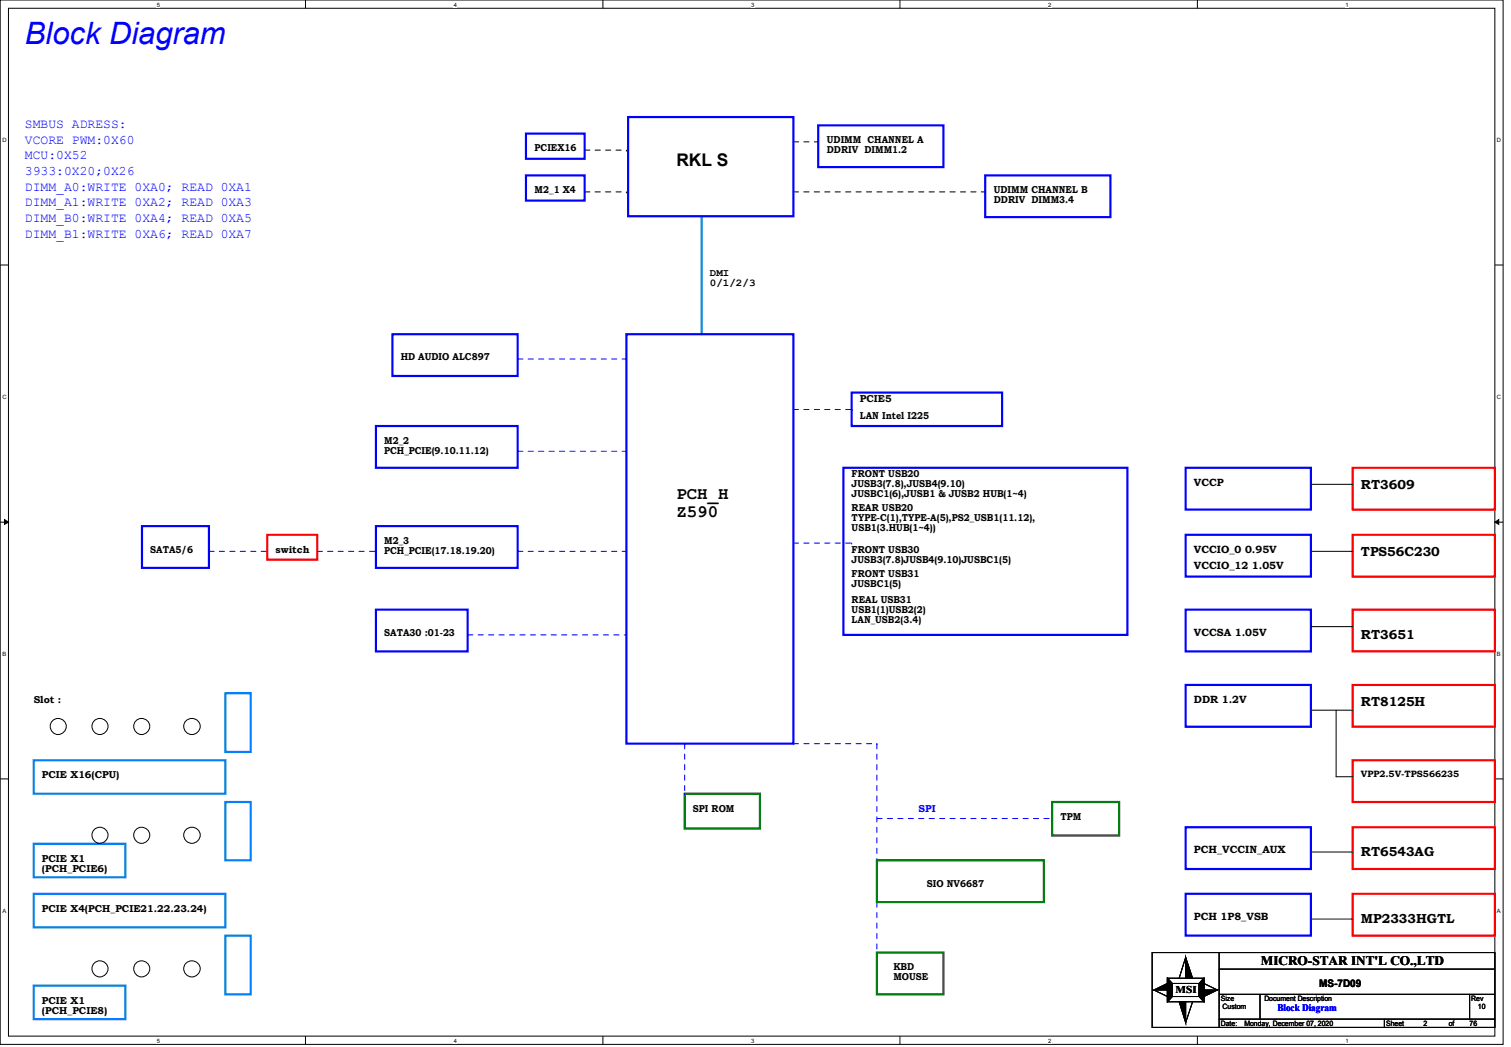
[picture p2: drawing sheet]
<svg xmlns="http://www.w3.org/2000/svg" width="294mm" height="204mm" viewBox="0 0 294 204" stroke-linecap="round" stroke-linejoin="round" font-family="sans-serif">
<path d="M0 0h292.7v203.2h-292.7zM1.6 1.6h289.4v200h-289.4z" fill="none" stroke="#000" stroke-width=".19"/>
<g fill="#fff">
<path d="M30.5 .3h.6v1.2h-.6z"/>
<path d="M30.5 201.9h.6v1.2h-.6z"/>
</g>
<path d="M59.5 0v1.6M59.5 201.6v1.6" fill="none" stroke="#000" stroke-width=".19"/>
<g fill="#fff">
<path d="M88.3 .3h.6v1.2h-.6z"/>
<path d="M88.3 201.9h.6v1.2h-.6z"/>
</g>
<path d="M117.4 0v1.6M117.4 201.6v1.6" fill="none" stroke="#000" stroke-width=".19"/>
<g fill="#fff">
<path d="M146.3 .3h.6v1.2h-.6z"/>
<path d="M146.3 201.9h.6v1.2h-.6z"/>
</g>
<path d="M175.2 0v1.6M175.2 201.6v1.6" fill="none" stroke="#000" stroke-width=".19"/>
<g fill="#fff">
<path d="M204.1 .3h.6v1.2h-.6z"/>
<path d="M204.1 201.9h.6v1.2h-.6z"/>
</g>
<path d="M233.1 0v1.6M233.1 201.6v1.6" fill="none" stroke="#000" stroke-width=".19"/>
<g fill="#fff">
<path d="M262 .3h.6v1.2h-.6z"/>
<path d="M262 201.9h.6v1.2h-.6z"/>
<path d="M.5 26.6h.7v1.3h-.7z"/>
<path d="M291.5 26.6h.7v1.3h-.7z"/>
<path d="M.5 76.5h.7v1.3h-.7z"/>
<path d="M291.5 76.5h.7v1.3h-.7z"/>
</g>
<path d="M0 51.6h1.6M291 51.6h1.7" fill="none" stroke="#000" stroke-width=".19"/>
<g fill="#fff">
<path d="M.5 126.6h.6v1.2h-.6z"/>
<path d="M291.5 126.6h.6v1.2h-.6z"/>
</g>
<path d="M0 101.6h1.6M.9 101.1l.7 .5-.7 .4zM291 101.6h1.7M291 101.6l.8-.5v.9z" fill="none" stroke="#000" stroke-width=".19"/>
<path d="M.9 101.1l.7 .5-.7 .4zM291 101.6l.8-.5v.9z" fill="#000"/>
<g fill="#fff">
<path d="M.5 176.5h.6v1.3h-.6z"/>
<path d="M291.5 176.5h.6v1.3h-.6z"/>
</g>
<g fill="none" stroke="#000" stroke-width=".19">
<path d="M255.2 94.2h8.2M255.2 107.3h8.2M255.2 121.9h8.2M255.2 138.2h8.2M260.1 138.2v12.9h3.3M0 151.6h1.6M291 151.6h1.7M255.2 178.8h8.2M255.2 165.8h8.2M224.3 185.3h66.7v14.6h-66.7zM224.7 192.6l2.6-1.2v1.2zM224.7 192.6l2.6 1.3"/>
<path d="M227.3 190.3l.9 1.1v2.5l-.9 1zM227.3 190.3l.9 1.1M227.3 190.3h7.1v4.6h-7.1zM228.2 193.9l-.9 1M228.2 191.4h5.3v2.5h-5.3zM229.6 194.9h1.2v4.1zM230.8 186.3l1.4 4h-1.4zM230.8 186.3l-1.2 4M232.2 194.9l-1.4 4.1M233.5 193.9l.9 1M234.4 191.4l2.6 1.2M234.4 192.6h2.6l-2.6 1.3z"/>
<path d="M234.4 190.3v4.6l-.9-1v-2.5zM234.4 190.3l-.9 1.1M237.4 198.3h53.6M237.4 193.5h53.6M237.4 188.6h53.6M237.4 185.3v14.6M245.3 193.5v4.8M269.5 198.3v1.6M286.1 193.5v4.8"/>
<circle cx="11.3" cy="141.3" r="1.57"/>
<circle cx="19.5" cy="141.3" r="1.57"/>
<circle cx="27.6" cy="141.3" r="1.57"/>
<circle cx="37.4" cy="141.3" r="1.6"/>
<circle cx="19.5" cy="162.5" r="1.57"/>
<circle cx="27.6" cy="162.5" r="1.57"/>
<circle cx="37.4" cy="162.5" r="1.6"/>
<circle cx="19.5" cy="188.5" r="1.57"/>
<circle cx="27.6" cy="188.5" r="1.57"/>
<circle cx="37.4" cy="188.5" r="1.6"/>
</g>
<g fill="none" stroke="#00f" stroke-width=".42">
<path d="M102.4 34.1h11.4v4.9h-11.4zM102.4 26h11.4v4.9h-11.4zM122.3 22.8h32.2v19.3h-32.2zM159.3 24.4h24.4v8.1h-24.4zM191.8 34.1h24.4v8.1h-24.4zM76.4 65h24.4v8.2h-24.4zM122 65h32.5v79.7h-32.5zM165.8 76.4h29.3v6.5h-29.3zM73.2 82.9h27.6v8.1h-27.6zM164.2 91h55.3v32.5h-55.3zM230.8 91h24.4v8.1h-24.4zM27.6 102.4h13.1v8.1h-13.1z"/>
<path d="M73.2 118.6h17.9v8.1h-17.9zM73.2 102.4h27.6v8.1h-27.6zM230.8 104.1h24.4v8.1h-24.4zM230.8 118.6h24.4v8.1h-24.4zM230.8 133.3h24.4v8.1h-24.4zM230.8 173.9h24.4v8.1h-24.4zM230.8 161h24.4v8.1h-24.4z"/>
</g>
<path d="M263.4 91h27.6v8.1h-27.6zM52 104.1h9.8v4.8h-9.8zM263.4 104.1h27.6v8.1h-27.6zM263.4 118.6h27.6v8.1h-27.6zM263.4 133.3h27.6v8.1h-27.6zM263.4 147.9h27.6v8.1h-27.6zM263.4 173.9h27.6v8.1h-27.6zM263.4 161h27.6v8.1h-27.6z" fill="none" stroke="#f00" stroke-width=".42"/>
<g fill="none" stroke="#00f" stroke-width=".19" stroke-dasharray="1 1 1 1 1 1 1 1">
<path d="M100.8 69.9h21.2M122 69.9h.1M154.5 79.7h11.3M165.8 79.7h.1M100.8 87.8h21.2M122 87.8h.1M40.7 107.3h11.3M52 107.3h.1M61.8 107.3h11.4M73.2 107.3h.1M100.8 107.3h21.2M122 107.3h.1"/>
<path d="M154.5 105.7h11.3M165.8 105.7h.1M91.1 123.5h30.9M122 123.5h.1M133.3 144.7v9.7M133.3 154.4h.1M154.5 144.7h16.2M170.7 159.3h34.2M170.7 144.7v22.7M170.7 144.7h.1M204.9 159.3h.1M170.7 167.4h.1"/>
<path d="M170.7 175.5v9.8M170.7 185.3h.1"/>
</g>
<path d="M133.3 154.4h14.7v6.8h-14.7zM204.9 156h13v6.6h-13zM170.7 167.4h32.5v8.1h-32.5zM170.7 185.3h13v8.2h-13z" fill="none" stroke="#008000" stroke-width=".42"/>
<path d="M113.8 29.2h8.2M113.8 37.3h8.2M122 29.2h.1M122 37.3h.1M154.5 37.3h37.3M154.5 27.6h4.8M159.3 27.6h.1M191.8 37.3h.1" fill="none" stroke="#000" stroke-width=".19" stroke-dasharray="1 1 1 1 1 1 1 1"/>
<path d="M136.6 42.2v22.8" fill="none" stroke="#0080c0" stroke-width=".42"/>
<path d="M43.9 134.9h4.9v11.4h-4.9zM6.6 147.9h37.3v6.5h-37.3zM43.9 156h4.9v11.4h-4.9zM6.6 164.2h17.8v6.5h-17.8zM6.6 173.9h37.3v6.5h-37.3zM6.6 191.8h17.8v6.5h-17.8zM43.9 182h4.9v11.5h-4.9z" fill="none" stroke="#0080ff" stroke-width=".42"/>
<g fill="#000">
<path d="M224.7 192.6l2.6-1.2v1.2zM230.8 186.3l1.4 4h-1.4zM229.6 194.9h1.2v4.1zM234.4 192.6h2.6l-2.6 1.3z"/>
<path d="M227.3 190.3l.9 1.1v2.5l-.9 1z" fill-rule="evenodd"/>
<path d="M227.3 190.3l.9 1.1v2.5l-.9 1z" fill-rule="evenodd"/>
<path d="M227.3 190.3l.9 1.1v2.5l-.9 1z" fill-rule="evenodd"/>
<path d="M234.4 190.3v4.6l-.9-1v-2.5z" fill-rule="evenodd"/>
<path d="M234.4 190.3v4.6l-.9-1v-2.5z" fill-rule="evenodd"/>
<path d="M234.4 190.3v4.6l-.9-1v-2.5z" fill-rule="evenodd"/>
</g>
<text font-size="6" fill="#00f" x="4.9" y="8.6">Block Diagram</text>
<g font-size="3.4">
<text x="131.7" y="32.3">RKL S</text>
<text x="131.7" y="97.1">PCH_H</text>
<text x="131.7" y="100.5">Z590</text>
</g>
<g font-size="2.5" fill="#00f">
<text x="4.9" y="24.9">SMBUS ADRESS:</text>
<text x="4.9" y="27.9">VCORE PWM:0X60</text>
<text x="4.9" y="31">MCU:0X52</text>
<text x="4.9" y="34">3933:0X20;0X26</text>
<text x="4.9" y="37.1">DIMM_A0:WRITE 0XA0; READ 0XA1</text>
<text x="4.9" y="40.1">DIMM_A1:WRITE 0XA2; READ 0XA3</text>
<text x="4.9" y="43.2">DIMM_B0:WRITE 0XA4; READ 0XA5</text>
<text x="4.9" y="46.2">DIMM_B1:WRITE 0XA6; READ 0XA7</text>
</g>
<g font-size="2.5">
<text x="265" y="95.1">RT3609</text>
<text x="265" y="108.1">TPS56C230</text>
<text x="265" y="124.4">RT3651</text>
<text x="265" y="137.3">RT8125H</text>
<text x="265" y="166.6">RT6543AG</text>
<text x="265" y="179.7">MP2333HGTL</text>
<text x="245.5" y="187.7">MICRO-STAR INT'L CO.,LTD</text>
</g>
<g font-size="2">
<text x="138.2" y="53.7">DMI</text>
<text x="138.2" y="55.7">0/1/2/3</text>
<text x="232.4" y="94.5">VCCP</text>
<text x="232.4" y="107.5">VCCIO_0 0.95V</text>
<text x="232.4" y="110.7">VCCIO_12 1.05V</text>
<text x="232.4" y="123.8">VCCSA 1.05V</text>
<text x="232.4" y="136.7">DDR 1.2V</text>
<text x="232.4" y="166">PCH_VCCIN_AUX</text>
<text x="232.4" y="179.1">PCH 1P8_VSB</text>
<text x="228.9" y="193.1">MSI</text>
<text x="256.8" y="192.1">MS-7D09</text>
</g>
<g font-size="1.9">
<text x="104.1" y="29.5">PCIEX16</text>
<text x="161" y="27.9">UDIMM CHANNEL A</text>
<text x="161" y="29.8">DDRIV DIMM1.2</text>
<text x="104.1" y="37.6">M2_1 X4</text>
<text x="193.5" y="37.6">UDIMM CHANNEL B</text>
<text x="193.5" y="39.5">DDRIV DIMM3.4</text>
<text x="78" y="70.1">HD AUDIO ALC897</text>
<text x="167.4" y="78.2">PCIE5</text>
<text x="167.4" y="81.5">LAN Intel I225</text>
<text x="74.8" y="86.4">M2_2</text>
<text x="74.8" y="88.3">PCH_PCIE(9.10.11.12)</text>
<text x="165.8" y="92.9">FRONT USB20</text>
<text x="165.8" y="94.8">JUSB3(7.8),JUSB4(9.10)</text>
<text x="165.8" y="99.4">REAR USB20</text>
<text x="165.8" y="101.3">TYPE-C(1),TYPE-A(5),PS2_USB1(11.12),</text>
<text x="165.8" y="96.8">JUSBC1(6),JUSB1 &amp; JUSB2 HUB(1~4)</text>
<text x="29.2" y="107.5">SATA5/6</text>
<text x="53.6" y="107.5">switch</text>
<text x="74.8" y="105.9">M2_3</text>
<text x="74.8" y="107.9">PCH_PCIE(17.18.19.20)</text>
<text x="165.8" y="103.3">USB1(3.HUB(1~4))</text>
<text x="165.8" y="107.5">FRONT USB30</text>
<text x="165.8" y="112.4">FRONT USB31</text>
<text x="165.8" y="109.5">JUSB3(7.8)JUSB4(9.10)JUSBC1(5)</text>
<text x="165.8" y="114.3">JUSBC1(5)</text>
<text x="165.8" y="117.3">REAL USB31</text>
<text x="165.8" y="119.2">USB1(1)USB2(2)</text>
<text x="74.8" y="123.8">SATA30 :01-23</text>
<text x="165.8" y="121.2">LAN_USB2(3.4)</text>
<text x="6.6" y="136.7">Slot :</text>
<text x="8.2" y="151.4">PCIE X16(CPU)</text>
<text x="134.9" y="157.9">SPI ROM</text>
<text x="206.5" y="159.5">TPM</text>
<text x="8.2" y="167.6">PCIE X1</text>
<text x="8.2" y="169.6">(PCH_PCIE6)</text>
<text x="180.5" y="172.6">SIO NV6687</text>
<text x="8.2" y="177.4">PCIE X4(PCH_PCIE21.22.23.24)</text>
<text x="173.9" y="188.8">KBD</text>
<text x="173.9" y="190.8">MOUSE</text>
<text x="8.2" y="195.3">PCIE X1</text>
<text x="8.2" y="197.3">(PCH_PCIE8)</text>
</g>
<g font-size="1.9" fill="#00f">
<text x="178.9" y="157.9">SPI</text>
<text x="248.7" y="196.8">Block Diagram</text>
</g>
<text font-size="1.8" x="265" y="151.1">VPP2.5V-TPS566235</text>
<g font-size="1.4">
<text x="237.7" y="194.7">Size</text>
<text x="238" y="196.3">Custom</text>
<text x="246.2" y="194.7">Document Description</text>
<text x="286.5" y="194.7">Rev</text>
<text x="287.7" y="196.3">10</text>
<text x="237.7" y="199.6">Date:</text>
<text x="242.3" y="199.6">Monday, December 07, 2020</text>
<text x="269.9" y="199.6">Sheet</text>
<text x="277.2" y="199.6">2</text>
<text x="282.1" y="199.6">of</text>
<text x="286.1" y="199.6">76</text>
</g>
<g font-size="1.1">
<text x="30.5" y="1.3">5</text>
<text x="88.3" y="1.3">4</text>
<text x="146.3" y="1.3">3</text>
<text x="204.1" y="1.3">2</text>
<text x="262" y="1.3">1</text>
<text x=".5" y="27.6">D</text>
<text x="291.5" y="27.6">D</text>
<text x=".5" y="77.6">C</text>
<text x="291.5" y="77.6">C</text>
<text x=".5" y="127.6">B</text>
<text x="291.5" y="127.6">B</text>
<text x=".5" y="177.5">A</text>
<text x="291.5" y="177.5">A</text>
<text x="30.5" y="202.9">5</text>
<text x="88.3" y="202.9">4</text>
<text x="146.3" y="202.9">3</text>
<text x="204.1" y="202.9">2</text>
<text x="262" y="202.9">1</text>
</g>
</svg>
